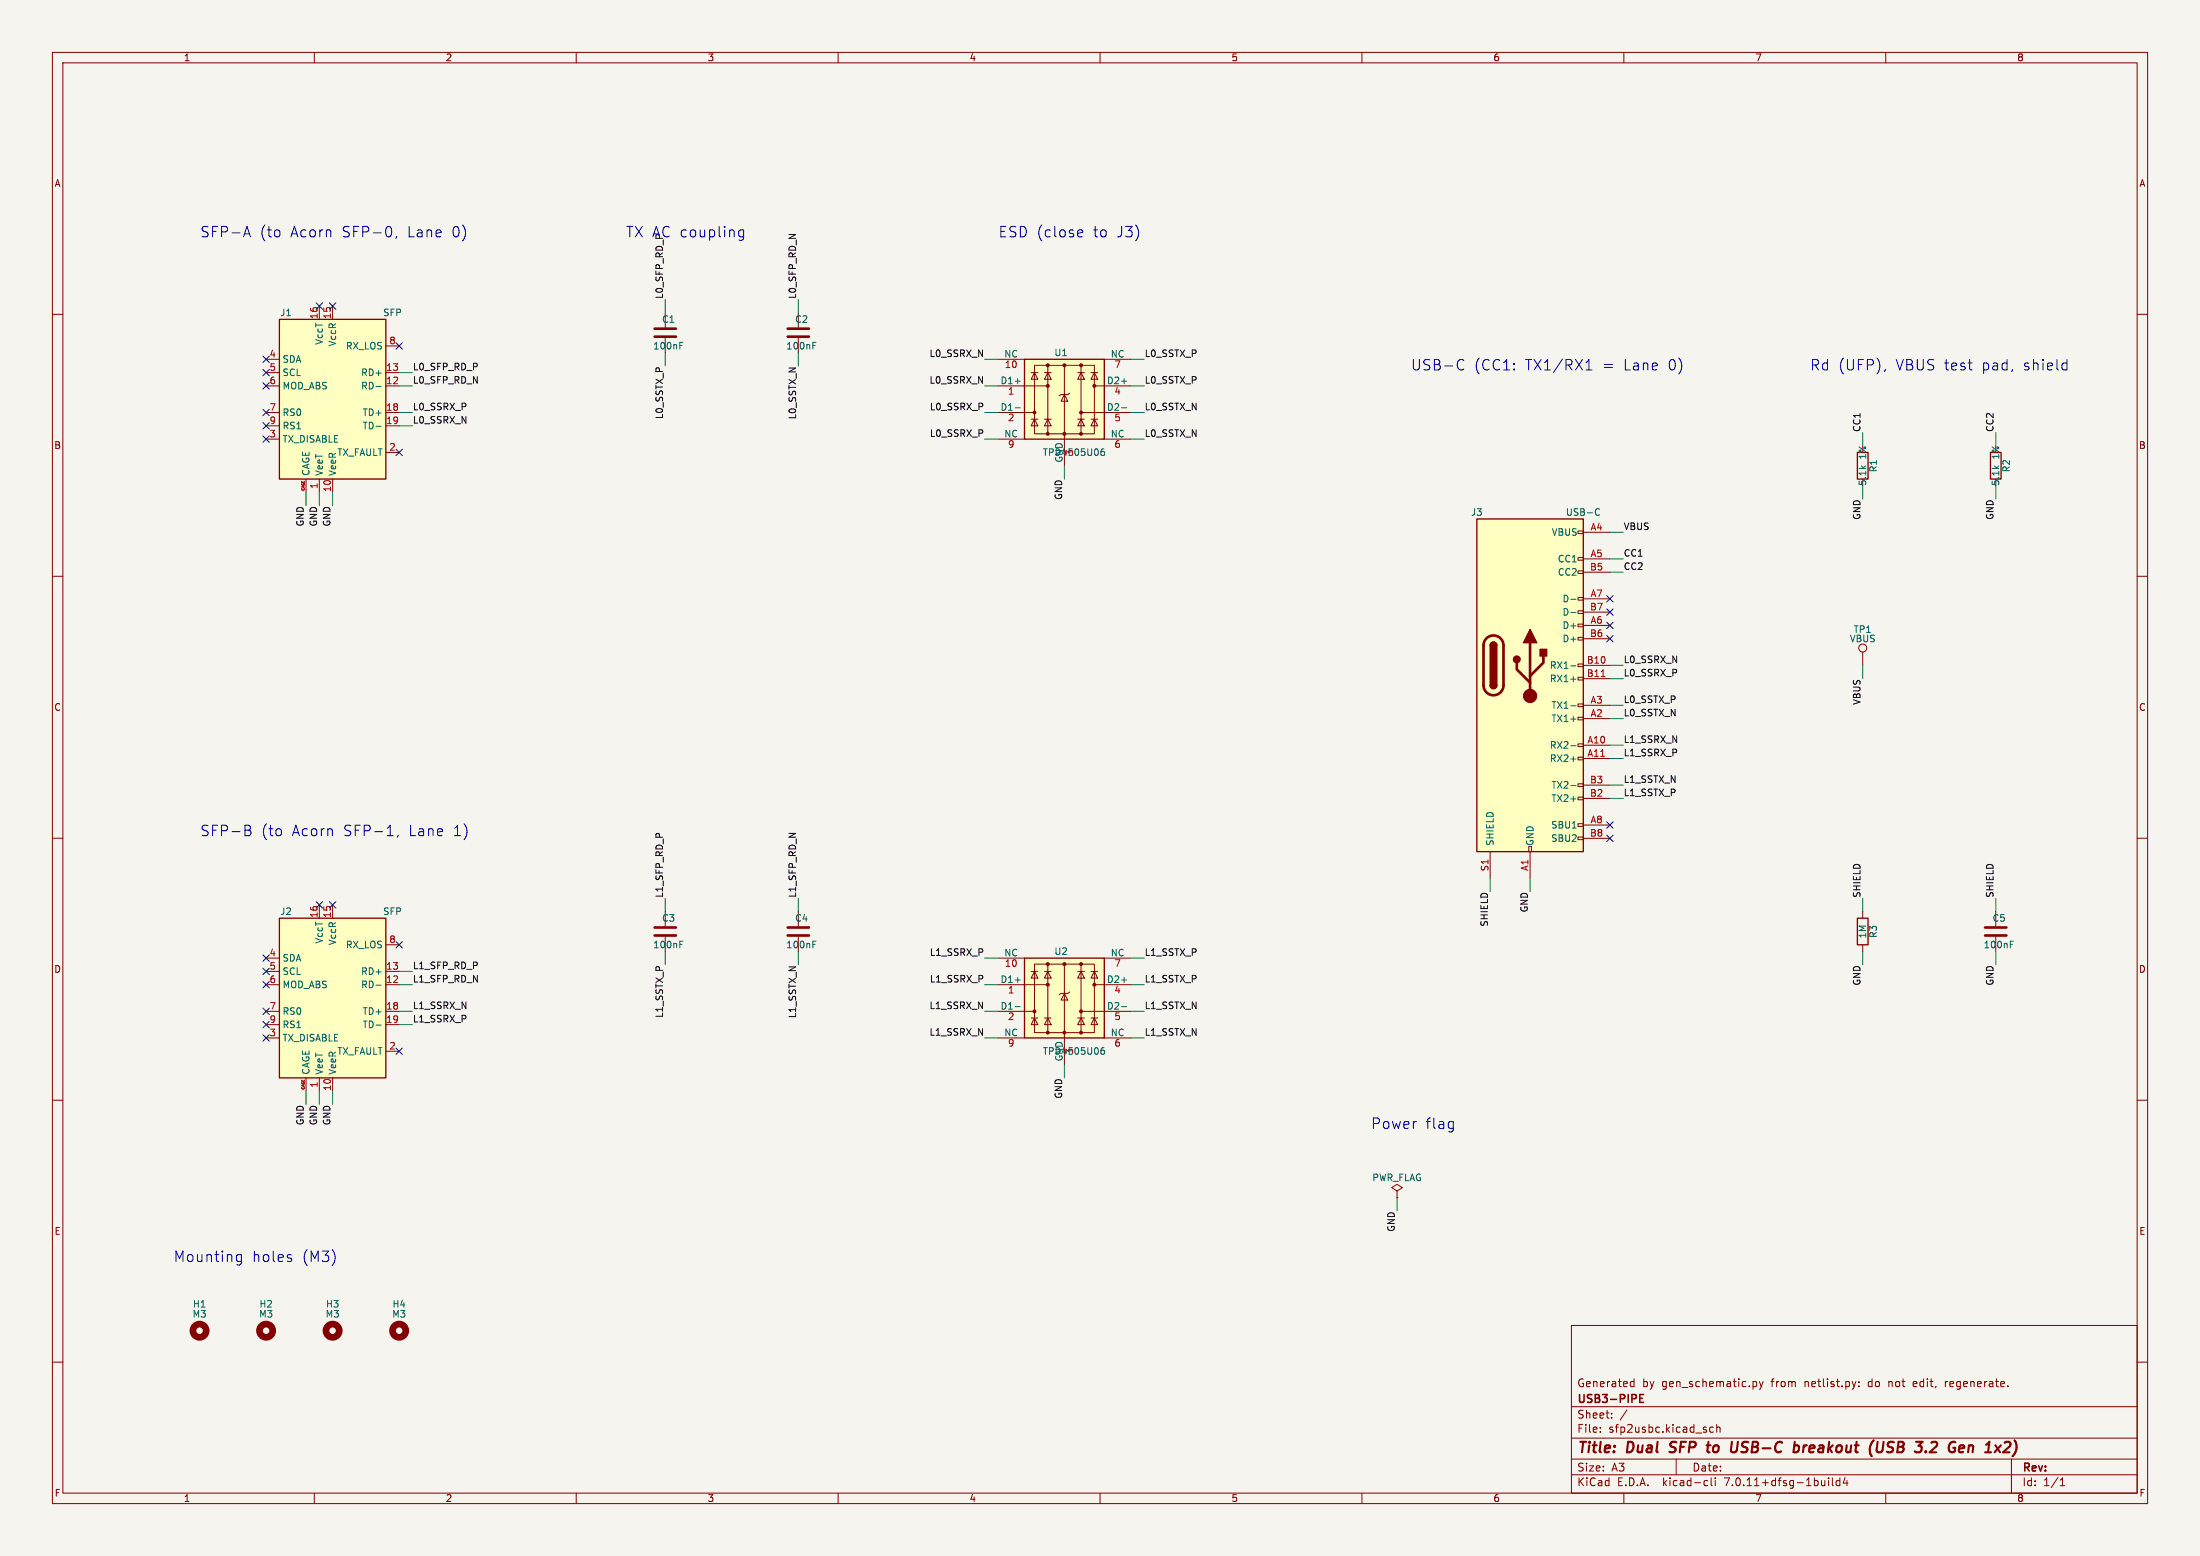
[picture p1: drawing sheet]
(kicad_sch (version 20230121) (generator eeschema)

 (paper "A3")

 (title_block
  (title "Dual SFP to USB-C breakout (USB 3.2 Gen 1x2)")
  (company "USB3-PIPE")
  (comment 1 "Generated by gen_schematic.py from netlist.py: do not edit, regenerate."))

 (lib_symbols
  (symbol "Interface_Optical:SFP+" (in_bom yes) (on_board yes)
   (property "Reference" "J" (at -8.89 16.51 0) (effects (font (size 1.27 1.27))))
   (property "Value" "SFP+" (at 11.43 16.51 0) (effects (font (size 1.27 1.27))))
   (property "Footprint" "" (at 0 -21.59 0) (effects (font (size 1.27 1.27)) hide))
   (property "Datasheet" "https://members.snia.org/document/dl/25892" (at -11.43 16.51 0) (effects (font (size 1.27 1.27)) hide))
   (symbol "SFP+_0_0"
    (rectangle (start -10.16 15.24) (end 10.16 -15.24) (stroke (width 0.254) (type default)) (fill (type background))))
   (symbol "SFP+_1_1"
    (pin power_in line (at -2.54 -17.78 90) (length 2.54) (name "VeeT" (effects (font (size 1.27 1.27)))) (number "1" (effects (font (size 1.27 1.27)))))
    (pin power_in line (at 0 -17.78 90) (length 2.54) (name "VeeR" (effects (font (size 1.27 1.27)))) (number "10" (effects (font (size 1.27 1.27)))))
    (pin passive line (at 0 -17.78 90) (length 2.54) hide (name "VeeR" (effects (font (size 1.27 1.27)))) (number "11" (effects (font (size 1.27 1.27)))))
    (pin output line (at 12.7 2.54 180) (length 2.54) (name "RD-" (effects (font (size 1.27 1.27)))) (number "12" (effects (font (size 1.27 1.27)))))
    (pin output line (at 12.7 5.08 180) (length 2.54) (name "RD+" (effects (font (size 1.27 1.27)))) (number "13" (effects (font (size 1.27 1.27)))))
    (pin passive line (at 0 -17.78 90) (length 2.54) hide (name "VeeR" (effects (font (size 1.27 1.27)))) (number "14" (effects (font (size 1.27 1.27)))))
    (pin power_in line (at 0 17.78 270) (length 2.54) (name "VccR" (effects (font (size 1.27 1.27)))) (number "15" (effects (font (size 1.27 1.27)))))
    (pin power_in line (at -2.54 17.78 270) (length 2.54) (name "VccT" (effects (font (size 1.27 1.27)))) (number "16" (effects (font (size 1.27 1.27)))))
    (pin passive line (at -2.54 -17.78 90) (length 2.54) hide (name "VeeT" (effects (font (size 1.27 1.27)))) (number "17" (effects (font (size 1.27 1.27)))))
    (pin input line (at 12.7 -2.54 180) (length 2.54) (name "TD+" (effects (font (size 1.27 1.27)))) (number "18" (effects (font (size 1.27 1.27)))))
    (pin input line (at 12.7 -5.08 180) (length 2.54) (name "TD-" (effects (font (size 1.27 1.27)))) (number "19" (effects (font (size 1.27 1.27)))))
    (pin open_collector line (at 12.7 -10.16 180) (length 2.54) (name "TX_FAULT" (effects (font (size 1.27 1.27)))) (number "2" (effects (font (size 1.27 1.27)))))
    (pin passive line (at -2.54 -17.78 90) (length 2.54) hide (name "VeeT" (effects (font (size 1.27 1.27)))) (number "20" (effects (font (size 1.27 1.27)))))
    (pin input line (at -12.7 -7.62 0) (length 2.54) (name "TX_DISABLE" (effects (font (size 1.27 1.27)))) (number "3" (effects (font (size 1.27 1.27)))))
    (pin bidirectional line (at -12.7 7.62 0) (length 2.54) (name "SDA" (effects (font (size 1.27 1.27)))) (number "4" (effects (font (size 1.27 1.27)))))
    (pin input line (at -12.7 5.08 0) (length 2.54) (name "SCL" (effects (font (size 1.27 1.27)))) (number "5" (effects (font (size 1.27 1.27)))))
    (pin passive line (at -12.7 2.54 0) (length 2.54) (name "MOD_ABS" (effects (font (size 1.27 1.27)))) (number "6" (effects (font (size 1.27 1.27)))))
    (pin input line (at -12.7 -2.54 0) (length 2.54) (name "RS0" (effects (font (size 1.27 1.27)))) (number "7" (effects (font (size 1.27 1.27)))))
    (pin open_collector line (at 12.7 10.16 180) (length 2.54) (name "RX_LOS" (effects (font (size 1.27 1.27)))) (number "8" (effects (font (size 1.27 1.27)))))
    (pin input line (at -12.7 -5.08 0) (length 2.54) (name "RS1" (effects (font (size 1.27 1.27)))) (number "9" (effects (font (size 1.27 1.27)))))
    (pin passive line (at -5.08 -17.78 90) (length 2.54) (name "CAGE" (effects (font (size 1.27 1.27)))) (number "CAGE" (effects (font (size 0.508 0.508)))))))
  (symbol "Device:C" (pin_numbers hide) (pin_names (offset 0.254)) (in_bom yes) (on_board yes)
   (property "Reference" "C" (at 0.635 2.54 0) (effects (font (size 1.27 1.27)) (justify left)))
   (property "Value" "C" (at 0.635 -2.54 0) (effects (font (size 1.27 1.27)) (justify left)))
   (property "Footprint" "" (at 0.9652 -3.81 0) (effects (font (size 1.27 1.27)) hide))
   (property "Datasheet" "~" (at 0 0 0) (effects (font (size 1.27 1.27)) hide))
   (symbol "C_0_1"
    (polyline (pts (xy -2.032 -0.762) (xy 2.032 -0.762)) (stroke (width 0.508) (type default)) (fill (type none)))
    (polyline (pts (xy -2.032 0.762) (xy 2.032 0.762)) (stroke (width 0.508) (type default)) (fill (type none))))
   (symbol "C_1_1"
    (pin passive line (at 0 3.81 270) (length 2.794) (name "~" (effects (font (size 1.27 1.27)))) (number "1" (effects (font (size 1.27 1.27)))))
    (pin passive line (at 0 -3.81 90) (length 2.794) (name "~" (effects (font (size 1.27 1.27)))) (number "2" (effects (font (size 1.27 1.27)))))))
  (symbol "Power_Protection:TPD4E05U06DQA" (pin_names (offset 0)) (in_bom yes) (on_board yes)
   (property "Reference" "U" (at -0.635 8.89 0) (effects (font (size 1.27 1.27))))
   (property "Value" "TPD4E05U06DQA" (at 1.905 -10.16 0) (effects (font (size 1.27 1.27)) (justify left)))
   (property "Footprint" "Package_SON:USON-10_2.5x1.0mm_P0.5mm" (at 1.905 -12.065 0) (effects (font (size 1.27 1.27) italic) (justify left) hide))
   (property "Datasheet" "https://www.ti.com/lit/ds/symlink/tpd4e05u06.pdf" (at 1.905 -13.97 0) (effects (font (size 1.27 1.27)) (justify left) hide))
   
   
   
   
   
   
   
   (symbol "TPD4E05U06DQA_0_0"
    (rectangle (start -5.715 6.477) (end 5.715 -6.604) (stroke (width 0) (type default)) (fill (type none)))
    (polyline (pts (xy -3.175 -6.604) (xy -3.175 6.477)) (stroke (width 0) (type default)) (fill (type none)))
    (polyline (pts (xy 0 6.477) (xy 0 -6.604)) (stroke (width 0) (type default)) (fill (type none)))
    (polyline (pts (xy 3.175 6.477) (xy 3.175 -6.604)) (stroke (width 0) (type default)) (fill (type none))))
   (symbol "TPD4E05U06DQA_0_1"
    (rectangle (start -7.62 7.62) (end 7.62 -7.62) (stroke (width 0.254) (type default)) (fill (type background)))
    (circle (center -5.715 -2.54) (radius 0.2794) (stroke (width 0) (type default)) (fill (type outline)))
    (circle (center -3.175 -6.604) (radius 0.2794) (stroke (width 0) (type default)) (fill (type outline)))
    (circle (center -3.175 2.54) (radius 0.2794) (stroke (width 0) (type default)) (fill (type outline)))
    (circle (center -3.175 6.477) (radius 0.2794) (stroke (width 0) (type default)) (fill (type outline)))
    (circle (center 0 -6.604) (radius 0.2794) (stroke (width 0) (type default)) (fill (type outline)))
    (polyline (pts (xy -7.747 2.54) (xy -3.175 2.54)) (stroke (width 0) (type default)) (fill (type none)))
    (polyline (pts (xy -7.62 -2.54) (xy -5.715 -2.54)) (stroke (width 0) (type default)) (fill (type none)))
    (polyline (pts (xy -5.08 -3.81) (xy -6.35 -3.81)) (stroke (width 0) (type default)) (fill (type none)))
    (polyline (pts (xy -5.08 5.08) (xy -6.35 5.08)) (stroke (width 0) (type default)) (fill (type none)))
    (polyline (pts (xy -2.54 -3.81) (xy -3.81 -3.81)) (stroke (width 0) (type default)) (fill (type none)))
    (polyline (pts (xy -2.54 5.08) (xy -3.81 5.08)) (stroke (width 0) (type default)) (fill (type none)))
    (polyline (pts (xy -0.635 0.889) (xy -1.016 0.635)) (stroke (width 0) (type default)) (fill (type none)))
    (polyline (pts (xy 0 -6.604) (xy 0 -7.62)) (stroke (width 0) (type default)) (fill (type none)))
    (polyline (pts (xy 0.635 0.889) (xy -0.635 0.889)) (stroke (width 0) (type default)) (fill (type none)))
    (polyline (pts (xy 0.635 0.889) (xy 1.016 1.143)) (stroke (width 0) (type default)) (fill (type none)))
    (polyline (pts (xy 3.81 -3.81) (xy 2.54 -3.81)) (stroke (width 0) (type default)) (fill (type none)))
    (polyline (pts (xy 3.81 5.08) (xy 2.54 5.08)) (stroke (width 0) (type default)) (fill (type none)))
    (polyline (pts (xy 6.35 -3.81) (xy 5.08 -3.81)) (stroke (width 0) (type default)) (fill (type none)))
    (polyline (pts (xy 6.35 5.08) (xy 5.08 5.08)) (stroke (width 0) (type default)) (fill (type none)))
    (polyline (pts (xy 7.62 -2.54) (xy 3.175 -2.54)) (stroke (width 0) (type default)) (fill (type none)))
    (polyline (pts (xy 7.62 2.54) (xy 5.715 2.54)) (stroke (width 0) (type default)) (fill (type none)))
    (polyline (pts (xy -5.08 -5.08) (xy -6.35 -5.08) (xy -5.715 -3.81) (xy -5.08 -5.08)) (stroke (width 0) (type default)) (fill (type none)))
    (polyline (pts (xy -5.08 3.81) (xy -6.35 3.81) (xy -5.715 5.08) (xy -5.08 3.81)) (stroke (width 0) (type default)) (fill (type none)))
    (polyline (pts (xy -2.54 -5.08) (xy -3.81 -5.08) (xy -3.175 -3.81) (xy -2.54 -5.08)) (stroke (width 0) (type default)) (fill (type none)))
    (polyline (pts (xy -2.54 3.81) (xy -3.81 3.81) (xy -3.175 5.08) (xy -2.54 3.81)) (stroke (width 0) (type default)) (fill (type none)))
    (polyline (pts (xy 0.635 -0.381) (xy -0.635 -0.381) (xy 0 0.889) (xy 0.635 -0.381)) (stroke (width 0) (type default)) (fill (type none)))
    (polyline (pts (xy 3.81 -5.08) (xy 2.54 -5.08) (xy 3.175 -3.81) (xy 3.81 -5.08)) (stroke (width 0) (type default)) (fill (type none)))
    (polyline (pts (xy 3.81 3.81) (xy 2.54 3.81) (xy 3.175 5.08) (xy 3.81 3.81)) (stroke (width 0) (type default)) (fill (type none)))
    (polyline (pts (xy 6.35 -5.08) (xy 5.08 -5.08) (xy 5.715 -3.81) (xy 6.35 -5.08)) (stroke (width 0) (type default)) (fill (type none)))
    (polyline (pts (xy 6.35 3.81) (xy 5.08 3.81) (xy 5.715 5.08) (xy 6.35 3.81)) (stroke (width 0) (type default)) (fill (type none)))
    (circle (center 0 6.477) (radius 0.2794) (stroke (width 0) (type default)) (fill (type outline)))
    (circle (center 3.175 -6.604) (radius 0.2794) (stroke (width 0) (type default)) (fill (type outline)))
    (circle (center 3.175 -2.54) (radius 0.2794) (stroke (width 0) (type default)) (fill (type outline)))
    (circle (center 3.175 6.477) (radius 0.2794) (stroke (width 0) (type default)) (fill (type outline)))
    (circle (center 5.715 2.54) (radius 0.2794) (stroke (width 0) (type default)) (fill (type outline))))
   (symbol "TPD4E05U06DQA_1_1"
    (pin passive line (at -12.7 2.54 0) (length 5.08) (name "D1+" (effects (font (size 1.27 1.27)))) (number "1" (effects (font (size 1.27 1.27)))))
    (pin free line (at -12.7 7.62 0) (length 5.08) (name "NC" (effects (font (size 1.27 1.27)))) (number "10" (effects (font (size 1.27 1.27)))))
    (pin passive line (at -12.7 -2.54 0) (length 5.08) (name "D1-" (effects (font (size 1.27 1.27)))) (number "2" (effects (font (size 1.27 1.27)))))
    (pin power_in line (at 0 -12.7 90) (length 5.08) (name "GND" (effects (font (size 1.27 1.27)))) (number "3" (effects (font (size 1.27 1.27)))))
    (pin passive line (at 12.7 2.54 180) (length 5.08) (name "D2+" (effects (font (size 1.27 1.27)))) (number "4" (effects (font (size 1.27 1.27)))))
    (pin passive line (at 12.7 -2.54 180) (length 5.08) (name "D2-" (effects (font (size 1.27 1.27)))) (number "5" (effects (font (size 1.27 1.27)))))
    (pin free line (at 12.7 -7.62 180) (length 5.08) (name "NC" (effects (font (size 1.27 1.27)))) (number "6" (effects (font (size 1.27 1.27)))))
    (pin free line (at 12.7 7.62 180) (length 5.08) (name "NC" (effects (font (size 1.27 1.27)))) (number "7" (effects (font (size 1.27 1.27)))))
    (pin passive line (at 0 -12.7 90) (length 5.08) hide (name "GND" (effects (font (size 1.27 1.27)))) (number "8" (effects (font (size 1.27 1.27)))))
    (pin free line (at -12.7 -7.62 0) (length 5.08) (name "NC" (effects (font (size 1.27 1.27)))) (number "9" (effects (font (size 1.27 1.27)))))))
  (symbol "Connector:USB_C_Receptacle" (pin_names (offset 1.016)) (in_bom yes) (on_board yes)
   (property "Reference" "J" (at -10.16 29.21 0) (effects (font (size 1.27 1.27)) (justify left)))
   (property "Value" "USB_C_Receptacle" (at 10.16 29.21 0) (effects (font (size 1.27 1.27)) (justify right)))
   (property "Footprint" "" (at 3.81 0 0) (effects (font (size 1.27 1.27)) hide))
   (property "Datasheet" "https://www.usb.org/sites/default/files/documents/usb_type-c.zip" (at 3.81 0 0) (effects (font (size 1.27 1.27)) hide))
   (symbol "USB_C_Receptacle_0_0"
    (rectangle (start -0.254 -35.56) (end 0.254 -34.544) (stroke (width 0) (type default)) (fill (type none)))
    (rectangle (start 10.16 -32.766) (end 9.144 -33.274) (stroke (width 0) (type default)) (fill (type none)))
    (rectangle (start 10.16 -30.226) (end 9.144 -30.734) (stroke (width 0) (type default)) (fill (type none)))
    (rectangle (start 10.16 -25.146) (end 9.144 -25.654) (stroke (width 0) (type default)) (fill (type none)))
    (rectangle (start 10.16 -22.606) (end 9.144 -23.114) (stroke (width 0) (type default)) (fill (type none)))
    (rectangle (start 10.16 -17.526) (end 9.144 -18.034) (stroke (width 0) (type default)) (fill (type none)))
    (rectangle (start 10.16 -14.986) (end 9.144 -15.494) (stroke (width 0) (type default)) (fill (type none)))
    (rectangle (start 10.16 -9.906) (end 9.144 -10.414) (stroke (width 0) (type default)) (fill (type none)))
    (rectangle (start 10.16 -7.366) (end 9.144 -7.874) (stroke (width 0) (type default)) (fill (type none)))
    (rectangle (start 10.16 -2.286) (end 9.144 -2.794) (stroke (width 0) (type default)) (fill (type none)))
    (rectangle (start 10.16 0.254) (end 9.144 -0.254) (stroke (width 0) (type default)) (fill (type none)))
    (rectangle (start 10.16 5.334) (end 9.144 4.826) (stroke (width 0) (type default)) (fill (type none)))
    (rectangle (start 10.16 7.874) (end 9.144 7.366) (stroke (width 0) (type default)) (fill (type none)))
    (rectangle (start 10.16 10.414) (end 9.144 9.906) (stroke (width 0) (type default)) (fill (type none)))
    (rectangle (start 10.16 12.954) (end 9.144 12.446) (stroke (width 0) (type default)) (fill (type none)))
    (rectangle (start 10.16 18.034) (end 9.144 17.526) (stroke (width 0) (type default)) (fill (type none)))
    (rectangle (start 10.16 20.574) (end 9.144 20.066) (stroke (width 0) (type default)) (fill (type none)))
    (rectangle (start 10.16 25.654) (end 9.144 25.146) (stroke (width 0) (type default)) (fill (type none))))
   (symbol "USB_C_Receptacle_0_1"
    (rectangle (start -10.16 27.94) (end 10.16 -35.56) (stroke (width 0.254) (type default)) (fill (type background)))
    (arc (start -8.89 -3.81) (mid -6.985 -5.7067) (end -5.08 -3.81) (stroke (width 0.508) (type default)) (fill (type none)))
    (arc (start -7.62 -3.81) (mid -6.985 -4.4423) (end -6.35 -3.81) (stroke (width 0.254) (type default)) (fill (type none)))
    (arc (start -7.62 -3.81) (mid -6.985 -4.4423) (end -6.35 -3.81) (stroke (width 0.254) (type default)) (fill (type outline)))
    (rectangle (start -7.62 -3.81) (end -6.35 3.81) (stroke (width 0.254) (type default)) (fill (type outline)))
    (arc (start -6.35 3.81) (mid -6.985 4.4423) (end -7.62 3.81) (stroke (width 0.254) (type default)) (fill (type none)))
    (arc (start -6.35 3.81) (mid -6.985 4.4423) (end -7.62 3.81) (stroke (width 0.254) (type default)) (fill (type outline)))
    (arc (start -5.08 3.81) (mid -6.985 5.7067) (end -8.89 3.81) (stroke (width 0.508) (type default)) (fill (type none)))
    (polyline (pts (xy -8.89 -3.81) (xy -8.89 3.81)) (stroke (width 0.508) (type default)) (fill (type none)))
    (polyline (pts (xy -5.08 3.81) (xy -5.08 -3.81)) (stroke (width 0.508) (type default)) (fill (type none))))
   (symbol "USB_C_Receptacle_1_1"
    (circle (center -2.54 1.143) (radius 0.635) (stroke (width 0.254) (type default)) (fill (type outline)))
    (circle (center 0 -5.842) (radius 1.27) (stroke (width 0) (type default)) (fill (type outline)))
    (polyline (pts (xy 0 -5.842) (xy 0 4.318)) (stroke (width 0.508) (type default)) (fill (type none)))
    (polyline (pts (xy 0 -3.302) (xy -2.54 -0.762) (xy -2.54 0.508)) (stroke (width 0.508) (type default)) (fill (type none)))
    (polyline (pts (xy 0 -2.032) (xy 2.54 0.508) (xy 2.54 1.778)) (stroke (width 0.508) (type default)) (fill (type none)))
    (polyline (pts (xy -1.27 4.318) (xy 0 6.858) (xy 1.27 4.318) (xy -1.27 4.318)) (stroke (width 0.254) (type default)) (fill (type outline)))
    (rectangle (start 1.905 1.778) (end 3.175 3.048) (stroke (width 0.254) (type default)) (fill (type outline)))
    (pin passive line (at 0 -40.64 90) (length 5.08) (name "GND" (effects (font (size 1.27 1.27)))) (number "A1" (effects (font (size 1.27 1.27)))))
    (pin bidirectional line (at 15.24 -15.24 180) (length 5.08) (name "RX2-" (effects (font (size 1.27 1.27)))) (number "A10" (effects (font (size 1.27 1.27)))))
    (pin bidirectional line (at 15.24 -17.78 180) (length 5.08) (name "RX2+" (effects (font (size 1.27 1.27)))) (number "A11" (effects (font (size 1.27 1.27)))))
    (pin passive line (at 0 -40.64 90) (length 5.08) hide (name "GND" (effects (font (size 1.27 1.27)))) (number "A12" (effects (font (size 1.27 1.27)))))
    (pin bidirectional line (at 15.24 -10.16 180) (length 5.08) (name "TX1+" (effects (font (size 1.27 1.27)))) (number "A2" (effects (font (size 1.27 1.27)))))
    (pin bidirectional line (at 15.24 -7.62 180) (length 5.08) (name "TX1-" (effects (font (size 1.27 1.27)))) (number "A3" (effects (font (size 1.27 1.27)))))
    (pin passive line (at 15.24 25.4 180) (length 5.08) (name "VBUS" (effects (font (size 1.27 1.27)))) (number "A4" (effects (font (size 1.27 1.27)))))
    (pin bidirectional line (at 15.24 20.32 180) (length 5.08) (name "CC1" (effects (font (size 1.27 1.27)))) (number "A5" (effects (font (size 1.27 1.27)))))
    (pin bidirectional line (at 15.24 7.62 180) (length 5.08) (name "D+" (effects (font (size 1.27 1.27)))) (number "A6" (effects (font (size 1.27 1.27)))))
    (pin bidirectional line (at 15.24 12.7 180) (length 5.08) (name "D-" (effects (font (size 1.27 1.27)))) (number "A7" (effects (font (size 1.27 1.27)))))
    (pin bidirectional line (at 15.24 -30.48 180) (length 5.08) (name "SBU1" (effects (font (size 1.27 1.27)))) (number "A8" (effects (font (size 1.27 1.27)))))
    (pin passive line (at 15.24 25.4 180) (length 5.08) hide (name "VBUS" (effects (font (size 1.27 1.27)))) (number "A9" (effects (font (size 1.27 1.27)))))
    (pin passive line (at 0 -40.64 90) (length 5.08) hide (name "GND" (effects (font (size 1.27 1.27)))) (number "B1" (effects (font (size 1.27 1.27)))))
    (pin bidirectional line (at 15.24 0 180) (length 5.08) (name "RX1-" (effects (font (size 1.27 1.27)))) (number "B10" (effects (font (size 1.27 1.27)))))
    (pin bidirectional line (at 15.24 -2.54 180) (length 5.08) (name "RX1+" (effects (font (size 1.27 1.27)))) (number "B11" (effects (font (size 1.27 1.27)))))
    (pin passive line (at 0 -40.64 90) (length 5.08) hide (name "GND" (effects (font (size 1.27 1.27)))) (number "B12" (effects (font (size 1.27 1.27)))))
    (pin bidirectional line (at 15.24 -25.4 180) (length 5.08) (name "TX2+" (effects (font (size 1.27 1.27)))) (number "B2" (effects (font (size 1.27 1.27)))))
    (pin bidirectional line (at 15.24 -22.86 180) (length 5.08) (name "TX2-" (effects (font (size 1.27 1.27)))) (number "B3" (effects (font (size 1.27 1.27)))))
    (pin passive line (at 15.24 25.4 180) (length 5.08) hide (name "VBUS" (effects (font (size 1.27 1.27)))) (number "B4" (effects (font (size 1.27 1.27)))))
    (pin bidirectional line (at 15.24 17.78 180) (length 5.08) (name "CC2" (effects (font (size 1.27 1.27)))) (number "B5" (effects (font (size 1.27 1.27)))))
    (pin bidirectional line (at 15.24 5.08 180) (length 5.08) (name "D+" (effects (font (size 1.27 1.27)))) (number "B6" (effects (font (size 1.27 1.27)))))
    (pin bidirectional line (at 15.24 10.16 180) (length 5.08) (name "D-" (effects (font (size 1.27 1.27)))) (number "B7" (effects (font (size 1.27 1.27)))))
    (pin bidirectional line (at 15.24 -33.02 180) (length 5.08) (name "SBU2" (effects (font (size 1.27 1.27)))) (number "B8" (effects (font (size 1.27 1.27)))))
    (pin passive line (at 15.24 25.4 180) (length 5.08) hide (name "VBUS" (effects (font (size 1.27 1.27)))) (number "B9" (effects (font (size 1.27 1.27)))))
    (pin passive line (at -7.62 -40.64 90) (length 5.08) (name "SHIELD" (effects (font (size 1.27 1.27)))) (number "S1" (effects (font (size 1.27 1.27)))))))
  (symbol "Device:R" (pin_numbers hide) (pin_names (offset 0)) (in_bom yes) (on_board yes)
   (property "Reference" "R" (at 2.032 0 90) (effects (font (size 1.27 1.27))))
   (property "Value" "R" (at 0 0 90) (effects (font (size 1.27 1.27))))
   (property "Footprint" "" (at -1.778 0 90) (effects (font (size 1.27 1.27)) hide))
   (property "Datasheet" "~" (at 0 0 0) (effects (font (size 1.27 1.27)) hide))
   (symbol "R_0_1"
    (rectangle (start -1.016 -2.54) (end 1.016 2.54) (stroke (width 0.254) (type default)) (fill (type none))))
   (symbol "R_1_1"
    (pin passive line (at 0 3.81 270) (length 1.27) (name "~" (effects (font (size 1.27 1.27)))) (number "1" (effects (font (size 1.27 1.27)))))
    (pin passive line (at 0 -3.81 90) (length 1.27) (name "~" (effects (font (size 1.27 1.27)))) (number "2" (effects (font (size 1.27 1.27)))))))
  (symbol "Connector:TestPoint" (pin_numbers hide) (pin_names (offset 0.762) hide) (in_bom yes) (on_board yes)
   (property "Reference" "TP" (at 0 6.858 0) (effects (font (size 1.27 1.27))))
   (property "Value" "TestPoint" (at 0 5.08 0) (effects (font (size 1.27 1.27))))
   (property "Footprint" "" (at 5.08 0 0) (effects (font (size 1.27 1.27)) hide))
   (property "Datasheet" "~" (at 5.08 0 0) (effects (font (size 1.27 1.27)) hide))
   (symbol "TestPoint_0_1"
    (circle (center 0 3.302) (radius 0.762) (stroke (width 0) (type default)) (fill (type none))))
   (symbol "TestPoint_1_1"
    (pin passive line (at 0 0 90) (length 2.54) (name "1" (effects (font (size 1.27 1.27)))) (number "1" (effects (font (size 1.27 1.27)))))))
  (symbol "power:PWR_FLAG" (power) (pin_numbers hide) (pin_names (offset 0) hide) (in_bom yes) (on_board yes)
   (property "Reference" "#FLG" (at 0 1.905 0) (effects (font (size 1.27 1.27)) hide))
   (property "Value" "PWR_FLAG" (at 0 3.81 0) (effects (font (size 1.27 1.27))))
   (property "Footprint" "" (at 0 0 0) (effects (font (size 1.27 1.27)) hide))
   (property "Datasheet" "~" (at 0 0 0) (effects (font (size 1.27 1.27)) hide))
   (symbol "PWR_FLAG_0_0"
    (pin power_out line (at 0 0 90) (length 0) (name "pwr" (effects (font (size 1.27 1.27)))) (number "1" (effects (font (size 1.27 1.27))))))
   (symbol "PWR_FLAG_0_1"
    (polyline (pts (xy 0 0) (xy 0 1.27) (xy -1.016 1.905) (xy 0 2.54) (xy 1.016 1.905) (xy 0 1.27)) (stroke (width 0) (type default)) (fill (type none)))))
  (symbol "Mechanical:MountingHole" (pin_names (offset 1.016)) (in_bom yes) (on_board yes)
   (property "Reference" "H" (at 0 5.08 0) (effects (font (size 1.27 1.27))))
   (property "Value" "MountingHole" (at 0 3.175 0) (effects (font (size 1.27 1.27))))
   (property "Footprint" "" (at 0 0 0) (effects (font (size 1.27 1.27)) hide))
   (property "Datasheet" "~" (at 0 0 0) (effects (font (size 1.27 1.27)) hide))
   (symbol "MountingHole_0_1"
    (circle (center 0 0) (radius 1.27) (stroke (width 1.27) (type default)) (fill (type none))))))

 (symbol (lib_id "Interface_Optical:SFP+") (at 63.5 76.2 0) (unit 1) (in_bom yes) (on_board yes) (dnp no)
  (property "Reference" "J1" (at 54.61 59.69 0) (effects (font (size 1.27 1.27))))
  (property "Value" "SFP" (at 74.93 59.69 0) (effects (font (size 1.27 1.27))))
  (property "Footprint" "Connector:Connector_SFP_and_Cage" (at 63.5 76.2 0) (effects (font (size 1.27 1.27)) hide))
  (property "Datasheet" "~" (at 63.5 76.2 0) (effects (font (size 1.27 1.27)) hide)) (pin "1") (pin "10") (pin "11") (pin "12") (pin "13") (pin "14") (pin "15") (pin "16") (pin "17") (pin "18") (pin "19") (pin "2") (pin "20") (pin "3") (pin "4") (pin "5") (pin "6") (pin "7") (pin "8") (pin "9") (pin "CAGE"))
 (wire (pts (xy 60.96 93.98) (xy 60.96 96.52)) (stroke (width 0) (type default)))
 (label "GND" (at 60.96 96.52 270) (effects (font (size 1.27 1.27)) (justify right bottom)))
 (wire (pts (xy 63.5 93.98) (xy 63.5 96.52)) (stroke (width 0) (type default)))
 (label "GND" (at 63.5 96.52 270) (effects (font (size 1.27 1.27)) (justify right bottom)))
 (wire (pts (xy 76.2 73.66) (xy 78.74 73.66)) (stroke (width 0) (type default)))
 (label "L0_SFP_RD_N" (at 78.74 73.66 0) (effects (font (size 1.27 1.27)) (justify left bottom)))
 (wire (pts (xy 76.2 71.12) (xy 78.74 71.12)) (stroke (width 0) (type default)))
 (label "L0_SFP_RD_P" (at 78.74 71.12 0) (effects (font (size 1.27 1.27)) (justify left bottom)))
 (no_connect (at 63.5 58.42))
 (no_connect (at 60.96 58.42))
 (wire (pts (xy 76.2 78.74) (xy 78.74 78.74)) (stroke (width 0) (type default)))
 (label "L0_SSRX_P" (at 78.74 78.74 0) (effects (font (size 1.27 1.27)) (justify left bottom)))
 (wire (pts (xy 76.2 81.28) (xy 78.74 81.28)) (stroke (width 0) (type default)))
 (label "L0_SSRX_N" (at 78.74 81.28 0) (effects (font (size 1.27 1.27)) (justify left bottom)))
 (no_connect (at 76.2 86.36))
 (no_connect (at 50.8 83.82))
 (no_connect (at 50.8 68.58))
 (no_connect (at 50.8 71.12))
 (no_connect (at 50.8 73.66))
 (no_connect (at 50.8 78.74))
 (no_connect (at 76.2 66.04))
 (no_connect (at 50.8 81.28))
 (wire (pts (xy 58.42 93.98) (xy 58.42 96.52)) (stroke (width 0) (type default)))
 (label "GND" (at 58.42 96.52 270) (effects (font (size 1.27 1.27)) (justify right bottom)))
 (symbol (lib_id "Interface_Optical:SFP+") (at 63.5 190.5 0) (unit 1) (in_bom yes) (on_board yes) (dnp no)
  (property "Reference" "J2" (at 54.61 173.99 0) (effects (font (size 1.27 1.27))))
  (property "Value" "SFP" (at 74.93 173.99 0) (effects (font (size 1.27 1.27))))
  (property "Footprint" "Connector:Connector_SFP_and_Cage" (at 63.5 190.5 0) (effects (font (size 1.27 1.27)) hide))
  (property "Datasheet" "~" (at 63.5 190.5 0) (effects (font (size 1.27 1.27)) hide)) (pin "1") (pin "10") (pin "11") (pin "12") (pin "13") (pin "14") (pin "15") (pin "16") (pin "17") (pin "18") (pin "19") (pin "2") (pin "20") (pin "3") (pin "4") (pin "5") (pin "6") (pin "7") (pin "8") (pin "9") (pin "CAGE"))
 (wire (pts (xy 60.96 208.28) (xy 60.96 210.82)) (stroke (width 0) (type default)))
 (label "GND" (at 60.96 210.82 270) (effects (font (size 1.27 1.27)) (justify right bottom)))
 (wire (pts (xy 63.5 208.28) (xy 63.5 210.82)) (stroke (width 0) (type default)))
 (label "GND" (at 63.5 210.82 270) (effects (font (size 1.27 1.27)) (justify right bottom)))
 (wire (pts (xy 76.2 187.96) (xy 78.74 187.96)) (stroke (width 0) (type default)))
 (label "L1_SFP_RD_N" (at 78.74 187.96 0) (effects (font (size 1.27 1.27)) (justify left bottom)))
 (wire (pts (xy 76.2 185.42) (xy 78.74 185.42)) (stroke (width 0) (type default)))
 (label "L1_SFP_RD_P" (at 78.74 185.42 0) (effects (font (size 1.27 1.27)) (justify left bottom)))
 (no_connect (at 63.5 172.72))
 (no_connect (at 60.96 172.72))
 (wire (pts (xy 76.2 193.04) (xy 78.74 193.04)) (stroke (width 0) (type default)))
 (label "L1_SSRX_N" (at 78.74 193.04 0) (effects (font (size 1.27 1.27)) (justify left bottom)))
 (wire (pts (xy 76.2 195.58) (xy 78.74 195.58)) (stroke (width 0) (type default)))
 (label "L1_SSRX_P" (at 78.74 195.58 0) (effects (font (size 1.27 1.27)) (justify left bottom)))
 (no_connect (at 76.2 200.66))
 (no_connect (at 50.8 198.12))
 (no_connect (at 50.8 182.88))
 (no_connect (at 50.8 185.42))
 (no_connect (at 50.8 187.96))
 (no_connect (at 50.8 193.04))
 (no_connect (at 76.2 180.34))
 (no_connect (at 50.8 195.58))
 (wire (pts (xy 58.42 208.28) (xy 58.42 210.82)) (stroke (width 0) (type default)))
 (label "GND" (at 58.42 210.82 270) (effects (font (size 1.27 1.27)) (justify right bottom)))
 (symbol (lib_id "Device:C") (at 127 63.5 0) (unit 1) (in_bom yes) (on_board yes) (dnp no)
  (property "Reference" "C1" (at 127.635 60.96 0) (effects (font (size 1.27 1.27))))
  (property "Value" "100nF" (at 127.635 66.04 0) (effects (font (size 1.27 1.27))))
  (property "Footprint" "Capacitor_SMD:C_0402_1005Metric" (at 127 63.5 0) (effects (font (size 1.27 1.27)) hide))
  (property "Datasheet" "~" (at 127 63.5 0) (effects (font (size 1.27 1.27)) hide)) (pin "1") (pin "2"))
 (wire (pts (xy 127 59.69) (xy 127 57.15)) (stroke (width 0) (type default)))
 (label "L0_SFP_RD_P" (at 127 57.15 90) (effects (font (size 1.27 1.27)) (justify left bottom)))
 (wire (pts (xy 127 67.31) (xy 127 69.85)) (stroke (width 0) (type default)))
 (label "L0_SSTX_P" (at 127 69.85 270) (effects (font (size 1.27 1.27)) (justify right bottom)))
 (symbol (lib_id "Device:C") (at 152.4 63.5 0) (unit 1) (in_bom yes) (on_board yes) (dnp no)
  (property "Reference" "C2" (at 153.035 60.96 0) (effects (font (size 1.27 1.27))))
  (property "Value" "100nF" (at 153.035 66.04 0) (effects (font (size 1.27 1.27))))
  (property "Footprint" "Capacitor_SMD:C_0402_1005Metric" (at 152.4 63.5 0) (effects (font (size 1.27 1.27)) hide))
  (property "Datasheet" "~" (at 152.4 63.5 0) (effects (font (size 1.27 1.27)) hide)) (pin "1") (pin "2"))
 (wire (pts (xy 152.4 59.69) (xy 152.4 57.15)) (stroke (width 0) (type default)))
 (label "L0_SFP_RD_N" (at 152.4 57.15 90) (effects (font (size 1.27 1.27)) (justify left bottom)))
 (wire (pts (xy 152.4 67.31) (xy 152.4 69.85)) (stroke (width 0) (type default)))
 (label "L0_SSTX_N" (at 152.4 69.85 270) (effects (font (size 1.27 1.27)) (justify right bottom)))
 (symbol (lib_id "Device:C") (at 127 177.8 0) (unit 1) (in_bom yes) (on_board yes) (dnp no)
  (property "Reference" "C3" (at 127.635 175.26 0) (effects (font (size 1.27 1.27))))
  (property "Value" "100nF" (at 127.635 180.34 0) (effects (font (size 1.27 1.27))))
  (property "Footprint" "Capacitor_SMD:C_0402_1005Metric" (at 127 177.8 0) (effects (font (size 1.27 1.27)) hide))
  (property "Datasheet" "~" (at 127 177.8 0) (effects (font (size 1.27 1.27)) hide)) (pin "1") (pin "2"))
 (wire (pts (xy 127 173.99) (xy 127 171.45)) (stroke (width 0) (type default)))
 (label "L1_SFP_RD_P" (at 127 171.45 90) (effects (font (size 1.27 1.27)) (justify left bottom)))
 (wire (pts (xy 127 181.61) (xy 127 184.15)) (stroke (width 0) (type default)))
 (label "L1_SSTX_P" (at 127 184.15 270) (effects (font (size 1.27 1.27)) (justify right bottom)))
 (symbol (lib_id "Device:C") (at 152.4 177.8 0) (unit 1) (in_bom yes) (on_board yes) (dnp no)
  (property "Reference" "C4" (at 153.035 175.26 0) (effects (font (size 1.27 1.27))))
  (property "Value" "100nF" (at 153.035 180.34 0) (effects (font (size 1.27 1.27))))
  (property "Footprint" "Capacitor_SMD:C_0402_1005Metric" (at 152.4 177.8 0) (effects (font (size 1.27 1.27)) hide))
  (property "Datasheet" "~" (at 152.4 177.8 0) (effects (font (size 1.27 1.27)) hide)) (pin "1") (pin "2"))
 (wire (pts (xy 152.4 173.99) (xy 152.4 171.45)) (stroke (width 0) (type default)))
 (label "L1_SFP_RD_N" (at 152.4 171.45 90) (effects (font (size 1.27 1.27)) (justify left bottom)))
 (wire (pts (xy 152.4 181.61) (xy 152.4 184.15)) (stroke (width 0) (type default)))
 (label "L1_SSTX_N" (at 152.4 184.15 270) (effects (font (size 1.27 1.27)) (justify right bottom)))
 (symbol (lib_id "Power_Protection:TPD4E05U06DQA") (at 203.2 76.2 0) (unit 1) (in_bom yes) (on_board yes) (dnp no)
  (property "Reference" "U1" (at 202.565 67.31 0) (effects (font (size 1.27 1.27))))
  (property "Value" "TPD4E05U06" (at 205.105 86.36 0) (effects (font (size 1.27 1.27))))
  (property "Footprint" "Package_SON:USON-10_2.5x1.0mm_P0.5mm" (at 203.2 76.2 0) (effects (font (size 1.27 1.27)) hide))
  (property "Datasheet" "~" (at 203.2 76.2 0) (effects (font (size 1.27 1.27)) hide)) (pin "1") (pin "10") (pin "2") (pin "3") (pin "4") (pin "5") (pin "6") (pin "7") (pin "8") (pin "9"))
 (wire (pts (xy 190.5 73.66) (xy 187.96 73.66)) (stroke (width 0) (type default)))
 (label "L0_SSRX_N" (at 187.96 73.66 180) (effects (font (size 1.27 1.27)) (justify right bottom)))
 (wire (pts (xy 190.5 68.58) (xy 187.96 68.58)) (stroke (width 0) (type default)))
 (label "L0_SSRX_N" (at 187.96 68.58 180) (effects (font (size 1.27 1.27)) (justify right bottom)))
 (wire (pts (xy 190.5 78.74) (xy 187.96 78.74)) (stroke (width 0) (type default)))
 (label "L0_SSRX_P" (at 187.96 78.74 180) (effects (font (size 1.27 1.27)) (justify right bottom)))
 (wire (pts (xy 203.2 88.9) (xy 203.2 91.44)) (stroke (width 0) (type default)))
 (label "GND" (at 203.2 91.44 270) (effects (font (size 1.27 1.27)) (justify right bottom)))
 (wire (pts (xy 215.9 73.66) (xy 218.44 73.66)) (stroke (width 0) (type default)))
 (label "L0_SSTX_P" (at 218.44 73.66 0) (effects (font (size 1.27 1.27)) (justify left bottom)))
 (wire (pts (xy 215.9 78.74) (xy 218.44 78.74)) (stroke (width 0) (type default)))
 (label "L0_SSTX_N" (at 218.44 78.74 0) (effects (font (size 1.27 1.27)) (justify left bottom)))
 (wire (pts (xy 215.9 83.82) (xy 218.44 83.82)) (stroke (width 0) (type default)))
 (label "L0_SSTX_N" (at 218.44 83.82 0) (effects (font (size 1.27 1.27)) (justify left bottom)))
 (wire (pts (xy 215.9 68.58) (xy 218.44 68.58)) (stroke (width 0) (type default)))
 (label "L0_SSTX_P" (at 218.44 68.58 0) (effects (font (size 1.27 1.27)) (justify left bottom)))
 (wire (pts (xy 190.5 83.82) (xy 187.96 83.82)) (stroke (width 0) (type default)))
 (label "L0_SSRX_P" (at 187.96 83.82 180) (effects (font (size 1.27 1.27)) (justify right bottom)))
 (symbol (lib_id "Power_Protection:TPD4E05U06DQA") (at 203.2 190.5 0) (unit 1) (in_bom yes) (on_board yes) (dnp no)
  (property "Reference" "U2" (at 202.565 181.61 0) (effects (font (size 1.27 1.27))))
  (property "Value" "TPD4E05U06" (at 205.105 200.66 0) (effects (font (size 1.27 1.27))))
  (property "Footprint" "Package_SON:USON-10_2.5x1.0mm_P0.5mm" (at 203.2 190.5 0) (effects (font (size 1.27 1.27)) hide))
  (property "Datasheet" "~" (at 203.2 190.5 0) (effects (font (size 1.27 1.27)) hide)) (pin "1") (pin "10") (pin "2") (pin "3") (pin "4") (pin "5") (pin "6") (pin "7") (pin "8") (pin "9"))
 (wire (pts (xy 190.5 187.96) (xy 187.96 187.96)) (stroke (width 0) (type default)))
 (label "L1_SSRX_P" (at 187.96 187.96 180) (effects (font (size 1.27 1.27)) (justify right bottom)))
 (wire (pts (xy 190.5 182.88) (xy 187.96 182.88)) (stroke (width 0) (type default)))
 (label "L1_SSRX_P" (at 187.96 182.88 180) (effects (font (size 1.27 1.27)) (justify right bottom)))
 (wire (pts (xy 190.5 193.04) (xy 187.96 193.04)) (stroke (width 0) (type default)))
 (label "L1_SSRX_N" (at 187.96 193.04 180) (effects (font (size 1.27 1.27)) (justify right bottom)))
 (wire (pts (xy 203.2 203.2) (xy 203.2 205.74)) (stroke (width 0) (type default)))
 (label "GND" (at 203.2 205.74 270) (effects (font (size 1.27 1.27)) (justify right bottom)))
 (wire (pts (xy 215.9 187.96) (xy 218.44 187.96)) (stroke (width 0) (type default)))
 (label "L1_SSTX_P" (at 218.44 187.96 0) (effects (font (size 1.27 1.27)) (justify left bottom)))
 (wire (pts (xy 215.9 193.04) (xy 218.44 193.04)) (stroke (width 0) (type default)))
 (label "L1_SSTX_N" (at 218.44 193.04 0) (effects (font (size 1.27 1.27)) (justify left bottom)))
 (wire (pts (xy 215.9 198.12) (xy 218.44 198.12)) (stroke (width 0) (type default)))
 (label "L1_SSTX_N" (at 218.44 198.12 0) (effects (font (size 1.27 1.27)) (justify left bottom)))
 (wire (pts (xy 215.9 182.88) (xy 218.44 182.88)) (stroke (width 0) (type default)))
 (label "L1_SSTX_P" (at 218.44 182.88 0) (effects (font (size 1.27 1.27)) (justify left bottom)))
 (wire (pts (xy 190.5 198.12) (xy 187.96 198.12)) (stroke (width 0) (type default)))
 (label "L1_SSRX_N" (at 187.96 198.12 180) (effects (font (size 1.27 1.27)) (justify right bottom)))
 (symbol (lib_id "Connector:USB_C_Receptacle") (at 292.1 127 0) (unit 1) (in_bom yes) (on_board yes) (dnp no)
  (property "Reference" "J3" (at 281.94 97.79 0) (effects (font (size 1.27 1.27))))
  (property "Value" "USB-C" (at 302.26 97.79 0) (effects (font (size 1.27 1.27))))
  (property "Footprint" "Connector_USB:USB_C_Receptacle_Amphenol_12401610E4-2A" (at 292.1 127 0) (effects (font (size 1.27 1.27)) hide))
  (property "Datasheet" "~" (at 292.1 127 0) (effects (font (size 1.27 1.27)) hide)) (pin "A1") (pin "A10") (pin "A11") (pin "A12") (pin "A2") (pin "A3") (pin "A4") (pin "A5") (pin "A6") (pin "A7") (pin "A8") (pin "A9") (pin "B1") (pin "B10") (pin "B11") (pin "B12") (pin "B2") (pin "B3") (pin "B4") (pin "B5") (pin "B6") (pin "B7") (pin "B8") (pin "B9") (pin "S1"))
 (wire (pts (xy 292.1 167.64) (xy 292.1 170.18)) (stroke (width 0) (type default)))
 (label "GND" (at 292.1 170.18 270) (effects (font (size 1.27 1.27)) (justify right bottom)))
 (wire (pts (xy 307.34 142.24) (xy 309.88 142.24)) (stroke (width 0) (type default)))
 (label "L1_SSRX_N" (at 309.88 142.24 0) (effects (font (size 1.27 1.27)) (justify left bottom)))
 (wire (pts (xy 307.34 144.78) (xy 309.88 144.78)) (stroke (width 0) (type default)))
 (label "L1_SSRX_P" (at 309.88 144.78 0) (effects (font (size 1.27 1.27)) (justify left bottom)))
 (wire (pts (xy 307.34 137.16) (xy 309.88 137.16)) (stroke (width 0) (type default)))
 (label "L0_SSTX_N" (at 309.88 137.16 0) (effects (font (size 1.27 1.27)) (justify left bottom)))
 (wire (pts (xy 307.34 134.62) (xy 309.88 134.62)) (stroke (width 0) (type default)))
 (label "L0_SSTX_P" (at 309.88 134.62 0) (effects (font (size 1.27 1.27)) (justify left bottom)))
 (wire (pts (xy 307.34 101.6) (xy 309.88 101.6)) (stroke (width 0) (type default)))
 (label "VBUS" (at 309.88 101.6 0) (effects (font (size 1.27 1.27)) (justify left bottom)))
 (wire (pts (xy 307.34 106.68) (xy 309.88 106.68)) (stroke (width 0) (type default)))
 (label "CC1" (at 309.88 106.68 0) (effects (font (size 1.27 1.27)) (justify left bottom)))
 (no_connect (at 307.34 119.38))
 (no_connect (at 307.34 114.3))
 (no_connect (at 307.34 157.48))
 (wire (pts (xy 307.34 127) (xy 309.88 127)) (stroke (width 0) (type default)))
 (label "L0_SSRX_N" (at 309.88 127 0) (effects (font (size 1.27 1.27)) (justify left bottom)))
 (wire (pts (xy 307.34 129.54) (xy 309.88 129.54)) (stroke (width 0) (type default)))
 (label "L0_SSRX_P" (at 309.88 129.54 0) (effects (font (size 1.27 1.27)) (justify left bottom)))
 (wire (pts (xy 307.34 152.4) (xy 309.88 152.4)) (stroke (width 0) (type default)))
 (label "L1_SSTX_P" (at 309.88 152.4 0) (effects (font (size 1.27 1.27)) (justify left bottom)))
 (wire (pts (xy 307.34 149.86) (xy 309.88 149.86)) (stroke (width 0) (type default)))
 (label "L1_SSTX_N" (at 309.88 149.86 0) (effects (font (size 1.27 1.27)) (justify left bottom)))
 (wire (pts (xy 307.34 109.22) (xy 309.88 109.22)) (stroke (width 0) (type default)))
 (label "CC2" (at 309.88 109.22 0) (effects (font (size 1.27 1.27)) (justify left bottom)))
 (no_connect (at 307.34 121.92))
 (no_connect (at 307.34 116.84))
 (no_connect (at 307.34 160.02))
 (wire (pts (xy 284.48 167.64) (xy 284.48 170.18)) (stroke (width 0) (type default)))
 (label "SHIELD" (at 284.48 170.18 270) (effects (font (size 1.27 1.27)) (justify right bottom)))
 (symbol (lib_id "Device:R") (at 355.6 88.9 0) (unit 1) (in_bom yes) (on_board yes) (dnp no)
  (property "Reference" "R1" (at 357.632 88.9 90) (effects (font (size 1.27 1.27))))
  (property "Value" "5.1k 1%" (at 355.6 88.9 90) (effects (font (size 1.27 1.27))))
  (property "Footprint" "Resistor_SMD:R_0402_1005Metric" (at 355.6 88.9 0) (effects (font (size 1.27 1.27)) hide))
  (property "Datasheet" "~" (at 355.6 88.9 0) (effects (font (size 1.27 1.27)) hide)) (pin "1") (pin "2"))
 (wire (pts (xy 355.6 85.09) (xy 355.6 82.55)) (stroke (width 0) (type default)))
 (label "CC1" (at 355.6 82.55 90) (effects (font (size 1.27 1.27)) (justify left bottom)))
 (wire (pts (xy 355.6 92.71) (xy 355.6 95.25)) (stroke (width 0) (type default)))
 (label "GND" (at 355.6 95.25 270) (effects (font (size 1.27 1.27)) (justify right bottom)))
 (symbol (lib_id "Device:R") (at 381 88.9 0) (unit 1) (in_bom yes) (on_board yes) (dnp no)
  (property "Reference" "R2" (at 383.032 88.9 90) (effects (font (size 1.27 1.27))))
  (property "Value" "5.1k 1%" (at 381 88.9 90) (effects (font (size 1.27 1.27))))
  (property "Footprint" "Resistor_SMD:R_0402_1005Metric" (at 381 88.9 0) (effects (font (size 1.27 1.27)) hide))
  (property "Datasheet" "~" (at 381 88.9 0) (effects (font (size 1.27 1.27)) hide)) (pin "1") (pin "2"))
 (wire (pts (xy 381 85.09) (xy 381 82.55)) (stroke (width 0) (type default)))
 (label "CC2" (at 381 82.55 90) (effects (font (size 1.27 1.27)) (justify left bottom)))
 (wire (pts (xy 381 92.71) (xy 381 95.25)) (stroke (width 0) (type default)))
 (label "GND" (at 381 95.25 270) (effects (font (size 1.27 1.27)) (justify right bottom)))
 (symbol (lib_id "Device:R") (at 355.6 177.8 0) (unit 1) (in_bom yes) (on_board yes) (dnp no)
  (property "Reference" "R3" (at 357.632 177.8 90) (effects (font (size 1.27 1.27))))
  (property "Value" "1M" (at 355.6 177.8 90) (effects (font (size 1.27 1.27))))
  (property "Footprint" "Resistor_SMD:R_0402_1005Metric" (at 355.6 177.8 0) (effects (font (size 1.27 1.27)) hide))
  (property "Datasheet" "~" (at 355.6 177.8 0) (effects (font (size 1.27 1.27)) hide)) (pin "1") (pin "2"))
 (wire (pts (xy 355.6 173.99) (xy 355.6 171.45)) (stroke (width 0) (type default)))
 (label "SHIELD" (at 355.6 171.45 90) (effects (font (size 1.27 1.27)) (justify left bottom)))
 (wire (pts (xy 355.6 181.61) (xy 355.6 184.15)) (stroke (width 0) (type default)))
 (label "GND" (at 355.6 184.15 270) (effects (font (size 1.27 1.27)) (justify right bottom)))
 (symbol (lib_id "Device:C") (at 381 177.8 0) (unit 1) (in_bom yes) (on_board yes) (dnp no)
  (property "Reference" "C5" (at 381.635 175.26 0) (effects (font (size 1.27 1.27))))
  (property "Value" "100nF" (at 381.635 180.34 0) (effects (font (size 1.27 1.27))))
  (property "Footprint" "Capacitor_SMD:C_0402_1005Metric" (at 381 177.8 0) (effects (font (size 1.27 1.27)) hide))
  (property "Datasheet" "~" (at 381 177.8 0) (effects (font (size 1.27 1.27)) hide)) (pin "1") (pin "2"))
 (wire (pts (xy 381 173.99) (xy 381 171.45)) (stroke (width 0) (type default)))
 (label "SHIELD" (at 381 171.45 90) (effects (font (size 1.27 1.27)) (justify left bottom)))
 (wire (pts (xy 381 181.61) (xy 381 184.15)) (stroke (width 0) (type default)))
 (label "GND" (at 381 184.15 270) (effects (font (size 1.27 1.27)) (justify right bottom)))
 (symbol (lib_id "Connector:TestPoint") (at 355.6 127 0) (unit 1) (in_bom yes) (on_board yes) (dnp no)
  (property "Reference" "TP1" (at 355.6 120.142 0) (effects (font (size 1.27 1.27))))
  (property "Value" "VBUS" (at 355.6 121.92 0) (effects (font (size 1.27 1.27))))
  (property "Footprint" "TestPoint:TestPoint_Pad_D1.0mm" (at 355.6 127 0) (effects (font (size 1.27 1.27)) hide))
  (property "Datasheet" "~" (at 355.6 127 0) (effects (font (size 1.27 1.27)) hide)) (pin "1"))
 (wire (pts (xy 355.6 127) (xy 355.6 129.54)) (stroke (width 0) (type default)))
 (label "VBUS" (at 355.6 129.54 270) (effects (font (size 1.27 1.27)) (justify right bottom)))
 (symbol (lib_id "power:PWR_FLAG") (at 266.7 228.6 0) (unit 1) (in_bom no) (on_board yes) (dnp no)
  (property "Reference" "#FLG01" (at 266.7 226.695 0) (effects (font (size 1.27 1.27)) hide))
  (property "Value" "PWR_FLAG" (at 266.7 224.79 0) (effects (font (size 1.27 1.27))))
  (property "Footprint" "" (at 266.7 228.6 0) (effects (font (size 1.27 1.27)) hide))
  (property "Datasheet" "~" (at 266.7 228.6 0) (effects (font (size 1.27 1.27)) hide)) (pin "1"))
 (wire (pts (xy 266.7 228.6) (xy 266.7 231.14)) (stroke (width 0) (type default)))
 (label "GND" (at 266.7 231.14 270) (effects (font (size 1.27 1.27)) (justify right bottom)))
 (symbol (lib_id "Mechanical:MountingHole") (at 38.1 254 0) (unit 1) (in_bom yes) (on_board yes) (dnp no)
  (property "Reference" "H1" (at 38.1 248.92 0) (effects (font (size 1.27 1.27))))
  (property "Value" "M3" (at 38.1 250.825 0) (effects (font (size 1.27 1.27))))
  (property "Footprint" "MountingHole:MountingHole_3.2mm_M3" (at 38.1 254 0) (effects (font (size 1.27 1.27)) hide))
  (property "Datasheet" "~" (at 38.1 254 0) (effects (font (size 1.27 1.27)) hide)))
 (symbol (lib_id "Mechanical:MountingHole") (at 50.8 254 0) (unit 1) (in_bom yes) (on_board yes) (dnp no)
  (property "Reference" "H2" (at 50.8 248.92 0) (effects (font (size 1.27 1.27))))
  (property "Value" "M3" (at 50.8 250.825 0) (effects (font (size 1.27 1.27))))
  (property "Footprint" "MountingHole:MountingHole_3.2mm_M3" (at 50.8 254 0) (effects (font (size 1.27 1.27)) hide))
  (property "Datasheet" "~" (at 50.8 254 0) (effects (font (size 1.27 1.27)) hide)))
 (symbol (lib_id "Mechanical:MountingHole") (at 63.5 254 0) (unit 1) (in_bom yes) (on_board yes) (dnp no)
  (property "Reference" "H3" (at 63.5 248.92 0) (effects (font (size 1.27 1.27))))
  (property "Value" "M3" (at 63.5 250.825 0) (effects (font (size 1.27 1.27))))
  (property "Footprint" "MountingHole:MountingHole_3.2mm_M3" (at 63.5 254 0) (effects (font (size 1.27 1.27)) hide))
  (property "Datasheet" "~" (at 63.5 254 0) (effects (font (size 1.27 1.27)) hide)))
 (symbol (lib_id "Mechanical:MountingHole") (at 76.2 254 0) (unit 1) (in_bom yes) (on_board yes) (dnp no)
  (property "Reference" "H4" (at 76.2 248.92 0) (effects (font (size 1.27 1.27))))
  (property "Value" "M3" (at 76.2 250.825 0) (effects (font (size 1.27 1.27))))
  (property "Footprint" "MountingHole:MountingHole_3.2mm_M3" (at 76.2 254 0) (effects (font (size 1.27 1.27)) hide))
  (property "Datasheet" "~" (at 76.2 254 0) (effects (font (size 1.27 1.27)) hide)))
 (text "SFP-A (to Acorn SFP-0, Lane 0)" (at 38.1 45.72 0) (effects (font (size 2.0 2.0)) (justify left bottom)))
 (text "SFP-B (to Acorn SFP-1, Lane 1)" (at 38.1 160.02 0) (effects (font (size 2.0 2.0)) (justify left bottom)))
 (text "TX AC coupling" (at 119.38 45.72 0) (effects (font (size 2.0 2.0)) (justify left bottom)))
 (text "ESD (close to J3)" (at 190.5 45.72 0) (effects (font (size 2.0 2.0)) (justify left bottom)))
 (text "USB-C (CC1: TX1/RX1 = Lane 0)" (at 269.24 71.12 0) (effects (font (size 2.0 2.0)) (justify left bottom)))
 (text "Rd (UFP), VBUS test pad, shield" (at 345.44 71.12 0) (effects (font (size 2.0 2.0)) (justify left bottom)))
 (text "Power flag" (at 261.62 215.9 0) (effects (font (size 2.0 2.0)) (justify left bottom)))
 (text "Mounting holes (M3)" (at 33.02 241.3 0) (effects (font (size 2.0 2.0)) (justify left bottom)))

 (sheet_instances (path "" (page "1"))))
